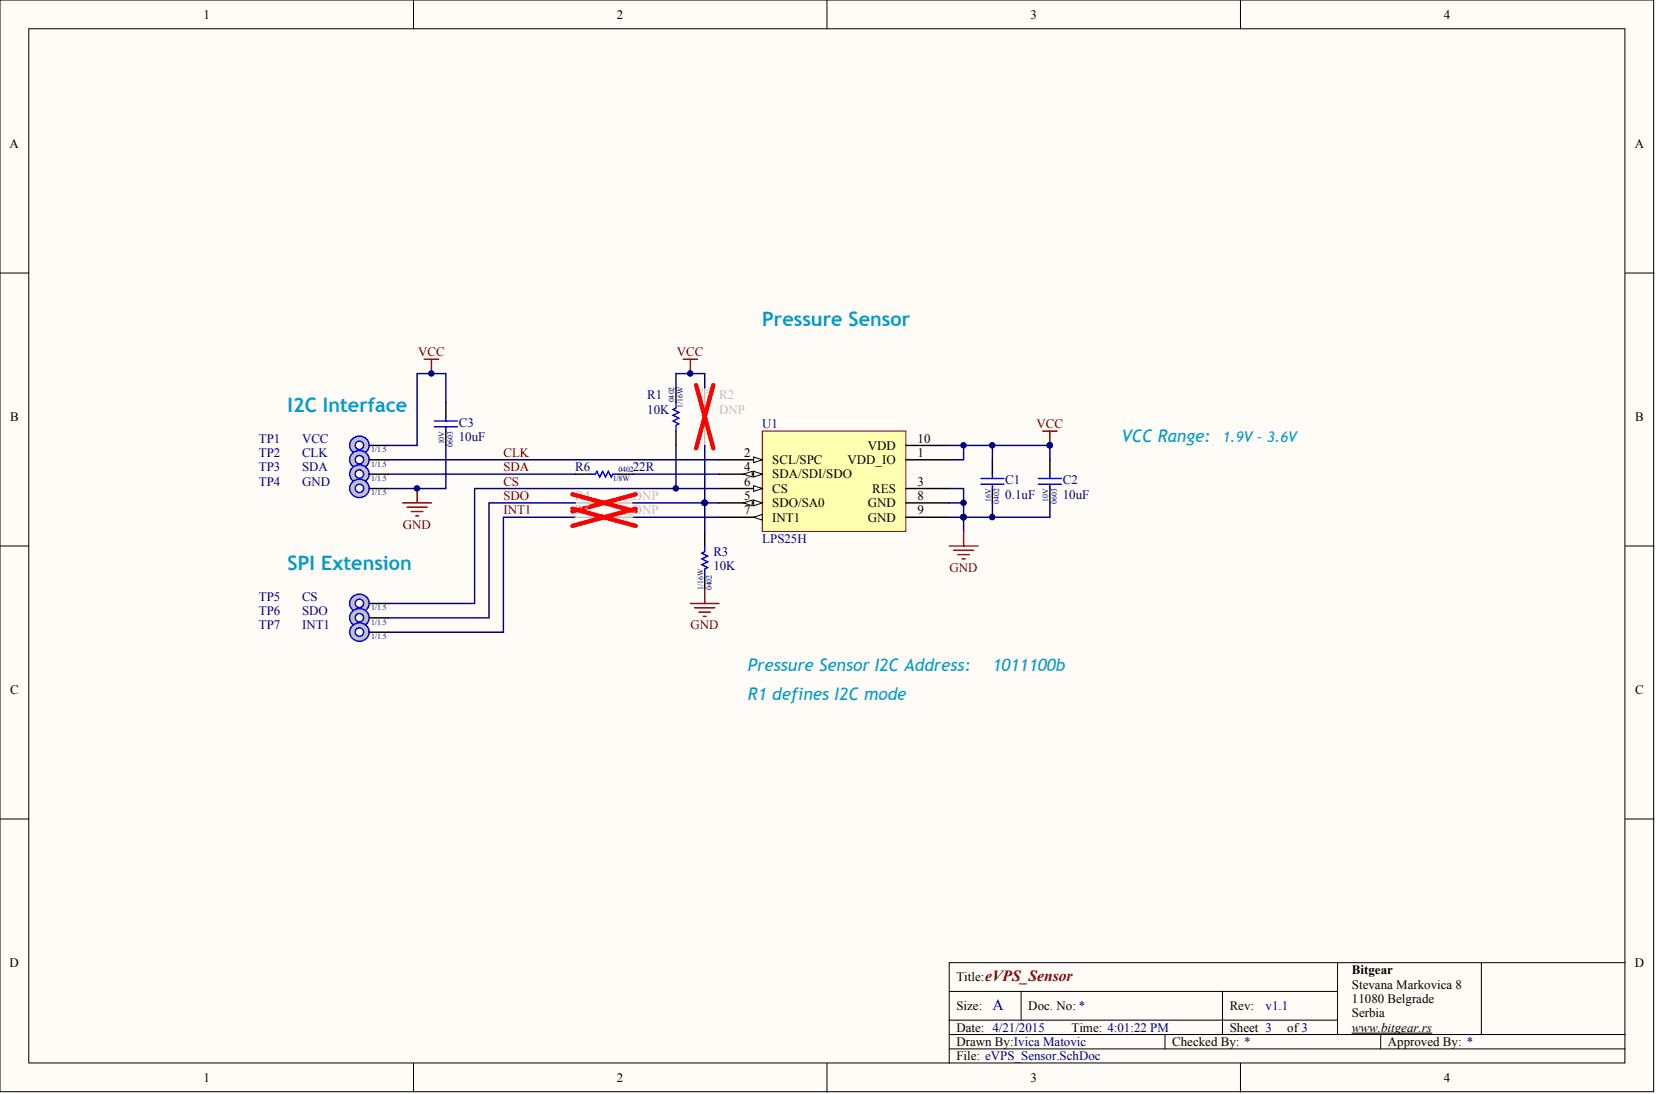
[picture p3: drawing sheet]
<svg xmlns="http://www.w3.org/2000/svg" width="292mm" height="193mm" viewBox="0 0 292 193" stroke-linecap="round" stroke-linejoin="round" font-family="sans-serif">
<g fill="#fffcf8" stroke="#000" stroke-width=".18">
<path d="M0 0h291.7v192.6h-291.7z"/>
<path d="M5.1 5.1h281.5v182.4h-281.5z"/>
</g>
<g fill="none" stroke="#000" stroke-width=".18">
<path d="M72.9 0v5.1M145.9 0v5.1M218.8 0v5.1M0 48.2h5.1M286.7 48.2h5M0 96.3h5.1M286.7 96.3h5M0 144.5h5.1M286.7 144.5h5M167.4 174.9h68.5M167.4 179.9h68.5M180.1 174.9v5"/>
<path d="M215.6 174.9v7.6M235.9 169.8v12.7M261.3 169.8h-93.9v17.7M286.7 169.8h-25.4v12.7M72.9 187.5v5.1M145.9 187.5v5.1M167.4 182.5h119.3M167.4 185h119.3M205.5 182.5v2.5M218.8 187.5v5.1M238.5 182.2h14.1M243.5 182.5v2.5"/>
</g>
<path d="M134.5 76h25.3v17.7h-25.3z" fill="#ffffb0" stroke="#800000" stroke-width=".18"/>
<path d="M126.8 81.1h7.7M159.8 81.1h7.6" fill="none" stroke="#000" stroke-width=".25"/>
<path d="M132.9 80.6l1.6 .5-1.6 .5z" fill="#fffcf8" stroke="#000" stroke-width=".18"/>
<path d="M126.8 83.6h7.7M159.8 86.2h7.6" fill="none" stroke="#000" stroke-width=".25"/>
<g fill="#fffcf8" stroke="#000" stroke-width=".18">
<path d="M132.9 83.1l1.6 .5-1.6 .5z"/>
<path d="M131.2 83.6l1.5-.5v1z"/>
</g>
<path d="M126.8 88.7h7.7" fill="none" stroke="#000" stroke-width=".25"/>
<g fill="#fffcf8" stroke="#000" stroke-width=".18">
<path d="M132.9 88.2l1.6 .5-1.6 .5z"/>
<path d="M131.2 88.7l1.5-.5v1z"/>
</g>
<path d="M126.8 86.2h7.7" fill="none" stroke="#000" stroke-width=".25"/>
<path d="M132.9 85.7l1.6 .5-1.6 .5z" fill="#fffcf8" stroke="#000" stroke-width=".18"/>
<path d="M126.8 91.2h7.7" fill="none" stroke="#000" stroke-width=".25"/>
<path d="M132.9 91.2l1.6-.5v1z" fill="#fffcf8" stroke="#000" stroke-width=".18"/>
<path d="M63.4 78.6h5.1M119.2 68.4v2.6M119.2 76v2.6M159.8 78.6h7.6M124.3 93.8v2.5M159.8 88.7h7.6M159.8 91.2h7.6M175 81.1v2.5M175 86.2v2.5M185.2 81.1v2.5M185.2 86.2v2.5M124.3 101.4v2.5" fill="none" stroke="#000" stroke-width=".25"/>
<g fill="none" stroke="#800000" stroke-width=".25">
<path d="M120.5 63.4h2.5M121.8 63.4v2.5M183.9 76h2.6M185.2 76v2.6M167.4 96.3h5.1M168.2 97.1h3.5M169 97.8h2M169.7 98.6h.5M170 93.8v2.5M121.8 106.4h5M122.5 107.2h3.6M123.3 108h2"/>
<path d="M124.1 108.7h.5M124.3 103.9v2.5"/>
</g>
<g fill="#000080" stroke="#000080" stroke-width=".18">
<circle cx="185.2" cy="78.5" r=".48"/>
<circle cx="169.9" cy="78.5" r=".48"/>
<circle cx="169.9" cy="88.7" r=".48"/>
<circle cx="169.9" cy="91.2" r=".48"/>
<circle cx="175" cy="91.2" r=".48"/>
<circle cx="175" cy="78.5" r=".48"/>
<circle cx="119.2" cy="86.1" r=".48"/>
<circle cx="124.3" cy="88.7" r=".48"/>
<circle cx="121.7" cy="65.9" r=".48"/>
</g>
<path d="M119.2 65.9h5.1v2.5M119.2 78.6v7.6M124.3 78.6v15.2M167.4 78.6h17.8v2.5M170 78.6v2.5h-2.6M175 78.6v2.5M68.5 81.1h58.3M124.3 88.7h2.5M167.4 86.2h2.6v7.6M167.4 88.7h2.6M175 88.7v2.5M185.2 88.7v2.5h-17.8" fill="none" stroke="#000080" stroke-width=".25"/>
<path d="M119.2 71v1l-.5 .2 1 .5-1 .5 1 .6-1 .5 1 .5-.5 .2v1M124.3 96.3v1l-.5 .3 1 .5-1 .5 1 .5-1 .5 1 .5-.5 .3v1M173 85.4h4.1M173 84.4h4.1M175 83.6v.8M175 85.4v.8M183.2 85.4h4M183.2 84.4h4M185.2 83.6v.8M185.2 85.4v.8" fill="none" stroke="#00f" stroke-width=".25"/>
<path d="M124.3 68.4v3.6l-.5 .2 1 .5-1 .5 1 .6-1 .5 1 .5-.5 .2v3.6" fill="none" stroke="#bfbebc" stroke-width=".25"/>
<path d="M122.8 67.9l3 11.2M125.8 67.9l-3 11.2" fill="none" stroke="#f00" stroke-width=".76"/>
<path d="M62.2 77.4a1.7 1.7 0 0 1 2.4-.1 1.7 1.7 0 0 1 0 2.5 1.7 1.7 0 0 1-2.4-.1 1.55 1.55 0 0 1 0-2.3z" fill="#c0c0c0" stroke="#00f" stroke-width=".25"/>
<circle cx="63.4" cy="78.5" r=".74" fill="#fff" stroke="#00f" stroke-width=".25"/>
<path d="M63.4 81.1h5.1" fill="none" stroke="#000" stroke-width=".25"/>
<path d="M62.2 79.9a1.7 1.7 0 0 1 2.4 0 1.7 1.7 0 0 1 0 2.4 1.7 1.7 0 0 1-2.4-.1 1.55 1.55 0 0 1 0-2.3z" fill="#c0c0c0" stroke="#00f" stroke-width=".25"/>
<circle cx="63.4" cy="81.1" r=".74" fill="#fff" stroke="#00f" stroke-width=".25"/>
<path d="M63.4 83.6h5.1" fill="none" stroke="#000" stroke-width=".25"/>
<path d="M62.2 82.5a1.7 1.7 0 0 1 2.4-.1 1.7 1.7 0 0 1 0 2.4 1.7 1.7 0 0 1-2.4 0 1.55 1.55 0 0 1 0-2.3z" fill="#c0c0c0" stroke="#00f" stroke-width=".25"/>
<circle cx="63.4" cy="83.6" r=".74" fill="#fff" stroke="#00f" stroke-width=".25"/>
<path d="M63.4 86.2h5.1" fill="none" stroke="#000" stroke-width=".25"/>
<path d="M62.2 85a1.7 1.7 0 0 1 2.4-.1 1.7 1.7 0 0 1 0 2.5 1.7 1.7 0 0 1-2.4-.1 1.55 1.55 0 0 1 0-2.3z" fill="#c0c0c0" stroke="#00f" stroke-width=".25"/>
<circle cx="63.4" cy="86.1" r=".74" fill="#fff" stroke="#00f" stroke-width=".25"/>
<path d="M74.8 63.4h2.6M76.1 63.4v2.5M71 88.7h5.1M71.8 89.5h3.5M72.6 90.2h2M73.3 91h.5M73.6 86.2v2.5" fill="none" stroke="#800000" stroke-width=".25"/>
<g fill="#000080" stroke="#000080" stroke-width=".18">
<circle cx="73.5" cy="86.1" r=".48"/>
<circle cx="76.1" cy="65.9" r=".48"/>
</g>
<path d="M78.6 71v2.5M78.6 76v2.6M63.4 106.4h5.1" fill="none" stroke="#000" stroke-width=".25"/>
<path d="M76.6 75.3h4.1M76.6 74.3h4.1M78.6 73.5v.8M78.6 75.3v.7" fill="none" stroke="#00f" stroke-width=".25"/>
<path d="M78.6 71v-5.1h-5v12.7h-5.1M78.6 78.6v7.6h-10.1" fill="none" stroke="#000080" stroke-width=".25"/>
<path d="M62.2 105.3a1.7 1.7 0 0 1 2.4-.1 1.7 1.7 0 0 1 0 2.4 1.7 1.7 0 0 1-2.4 0 1.55 1.55 0 0 1 0-2.3z" fill="#c0c0c0" stroke="#00f" stroke-width=".25"/>
<circle cx="63.4" cy="106.4" r=".74" fill="#fff" stroke="#00f" stroke-width=".25"/>
<path d="M63.4 109h5.1" fill="none" stroke="#000" stroke-width=".25"/>
<path d="M62.2 107.8a1.7 1.7 0 0 1 2.4-.1 1.7 1.7 0 0 1 0 2.5 1.7 1.7 0 0 1-2.4-.1 1.55 1.55 0 0 1 0-2.3z" fill="#c0c0c0" stroke="#00f" stroke-width=".25"/>
<circle cx="63.4" cy="109" r=".74" fill="#fff" stroke="#00f" stroke-width=".25"/>
<path d="M63.4 111.5h5.1" fill="none" stroke="#000" stroke-width=".25"/>
<path d="M62.2 110.3a1.7 1.7 0 0 1 2.4 0 1.7 1.7 0 0 1 0 2.4 1.7 1.7 0 0 1-2.4-.1 1.55 1.55 0 0 1 0-2.3z" fill="#c0c0c0" stroke="#00f" stroke-width=".25"/>
<circle cx="63.4" cy="111.5" r=".74" fill="#fff" stroke="#00f" stroke-width=".25"/>
<path d="M119.2 65.9v2.5M68.5 83.6h33M101.5 88.7h-15.2v20.3h-17.8M101.5 91.2h-12.7v20.3h-20.3M111.6 88.7h12.7M111.6 91.2h15.2M111.6 83.6h15.2M126.8 86.2h-43.1v20.2h-15.2" fill="none" stroke="#000080" stroke-width=".25"/>
<path d="M101.5 88.7h3.5l.3-.5 .5 1 .5-1 .5 1 .5-1 .5 1 .3-.5h3.5M101.5 91.2h3.5l.3-.5 .5 1 .5-1 .5 1 .5-1 .5 1 .3-.5h3.5" fill="none" stroke="#bfbebc" stroke-width=".25"/>
<path d="M101 87.2l11.1 3M101 89.7l11.1 3.1M112.1 87.2l-11.1 3M112.1 89.7l-11.1 3.1" fill="none" stroke="#f00" stroke-width=".76"/>
<circle cx="124.3" cy="88.7" r=".48" fill="#000080" stroke="#000080" stroke-width=".18"/>
<path d="M101.5 83.6h2.5M109.1 83.6h2.5" fill="none" stroke="#000" stroke-width=".25"/>
<path d="M104 83.6h1l.3-.5 .5 1 .5-1 .5 1 .5-1 .5 1 .3-.5h1" fill="none" stroke="#00f" stroke-width=".25"/>
<g font-size="3.5" fill="#009cca">
<text x="134.5" y="57.5">Pressure Sensor</text>
<text x="50.7" y="72.7">I2C Interface</text>
<text x="50.7" y="100.6">SPI Extension</text>
</g>
<g font-size="3" fill="#009cca">
<text x="197.9" y="77.9">VCC Range:</text>
<text x="131.9" y="118.4">Pressure Sensor I2C Address:</text>
<text x="175" y="118.4">1011100b</text>
<text x="131.9" y="123.5">R1 defines I2C mode</text>
</g>
<text font-size="2.7" fill="#800000" x="173.8" y="173">eVPS_Sensor</text>
<text font-size="2.7" fill="#000080" x="175" y="178.1">A</text>
<text font-size="2.6" fill="#009cca" x="215.6" y="78">1.9V - 3.6V</text>
<g font-size="2.3">
<text x="35.9" y="3.3">1</text>
<text x="108.8" y="3.3">2</text>
<text x="181.8" y="3.3">3</text>
<text x="254.7" y="3.3">4</text>
<text x="1.7" y="26.1">A</text>
<text x="288.4" y="26.1">A</text>
<text x="1.8" y="74.3">B</text>
<text x="288.4" y="74.3">B</text>
<text x="131.3" y="80.6">2</text>
<text x="131.3" y="83.1">4</text>
<text x="136.2" y="81.9">SCL/SPC</text>
<text x="149.5" y="81.9">VDD_IO</text>
<text x="153.1" y="79.3">VDD</text>
<text x="161.9" y="80.6">1</text>
<text x="161.9" y="78.1">10</text>
<text x="131.3" y="88.2">5</text>
<text x="131.3" y="85.7">6</text>
<text x="136.2" y="84.4">SDA/SDI/SDO</text>
<text x="136.2" y="89.5">SDO/SA0</text>
<text x="136.2" y="86.9">CS</text>
<text x="153.1" y="89.5">GND</text>
<text x="153.9" y="86.9">RES</text>
<text x="161.9" y="85.7">3</text>
<text x="161.9" y="88.2">8</text>
<text x="131.3" y="90.7">7</text>
<text x="136.2" y="92">INT1</text>
<text x="153.1" y="92">GND</text>
<text x="161.9" y="90.7">9</text>
<text x="1.8" y="122.4">C</text>
<text x="288.4" y="122.4">C</text>
<text x="1.7" y="170.6">D</text>
<text x="168.7" y="173.1">Title:</text>
<text x="238.5" y="171.8">Bitgear</text>
<text x="288.4" y="170.6">D</text>
<text x="168.7" y="178.2">Size:</text>
<text x="181.4" y="178.2">Doc. No: *</text>
<text x="216.9" y="178.2">Rev:</text>
<text x="238.5" y="174.4">Stevana Markovica 8</text>
<text x="238.5" y="176.9">11080 Belgrade</text>
<text x="238.5" y="179.4">Serbia</text>
<text x="168.7" y="182">Date: 4/21/2015</text>
<text x="168.7" y="184.5">Drawn By:Ivica Matovic</text>
<text x="189" y="182">Time: 4:01:22 PM</text>
<text x="206.8" y="184.5">Checked By: *</text>
<text x="216.9" y="182">Sheet 3</text>
<text x="227" y="182">of 3</text>
<text x="238.5" y="182">www.bitgear.rs</text>
<text x="244.8" y="184.5">Approved By: *</text>
<text x="35.9" y="190.8">1</text>
<text x="108.8" y="190.8">2</text>
<text x="168.7" y="187">File: eVPS_Sensor.SchDoc</text>
<text x="181.8" y="190.8">3</text>
<text x="254.7" y="190.8">4</text>
</g>
<g font-size="2.3" fill="#800000">
<text x="73.7" y="62.9">VCC</text>
<text x="119.4" y="62.9">VCC</text>
<text x="182.8" y="75.5">VCC</text>
<text x="88.8" y="80.6">CLK</text>
<text x="88.8" y="83.1">SDA</text>
<text x="88.8" y="88.2">SDO</text>
<text x="88.8" y="85.7">CS</text>
<text x="71.1" y="93.3">GND</text>
<text x="88.8" y="90.7">INT1</text>
<text x="167.5" y="100.9">GND</text>
<text x="121.8" y="111">GND</text>
</g>
<g font-size="2.3" fill="#000080">
<text x="114.2" y="70.5">R1</text>
<text x="80.9" y="75.3">C3</text>
<text x="80.9" y="77.8">10uF</text>
<text x="114.2" y="73">10K</text>
<text x="134.5" y="75.5">U1</text>
<text x="45.7" y="78.1">TP1</text>
<text x="45.7" y="80.6">TP2</text>
<text x="45.7" y="83.1">TP3</text>
<text x="53.3" y="78.1">VCC</text>
<text x="53.3" y="80.6">CLK</text>
<text x="53.3" y="83.1">SDA</text>
<text x="101.5" y="83.1">R6</text>
<text x="111.6" y="83.1">22R</text>
<text x="45.7" y="85.7">TP4</text>
<text x="53.3" y="85.7">GND</text>
<text x="177.3" y="85.4">C1</text>
<text x="177.3" y="87.9">0.1uF</text>
<text x="187.5" y="85.4">C2</text>
<text x="187.5" y="87.9">10uF</text>
<text x="134.5" y="95.8">LPS25H</text>
<text x="125.8" y="98.1">R3</text>
<text x="125.8" y="100.6">10K</text>
<text x="45.7" y="105.9">TP5</text>
<text x="53.3" y="105.9">CS</text>
<text x="45.7" y="108.5">TP6</text>
<text x="45.7" y="111">TP7</text>
<text x="53.3" y="108.5">SDO</text>
<text x="53.3" y="111">INT1</text>
<text x="223.2" y="178.2">v1.1</text>
</g>
<g font-size="2.3" fill="#bfbebc">
<text x="126.8" y="70.5">R2</text>
<text x="126.8" y="73">DNP</text>
<text x="101.5" y="88.2">R4</text>
<text x="111.6" y="88.2">DNP</text>
<text x="101.5" y="90.7">R5</text>
<text x="111.6" y="90.7">DNP</text>
</g>
<g font-size="1.4" fill="#000080">
<text x="118.9" y="71" transform="rotate(-90 118.9 71)">0402</text>
<text x="120.5" y="72" transform="rotate(-90 120.5 72)">1/16W</text>
<text x="65.5" y="79.8">1/1.5</text>
<text x="65.5" y="82.3">1/1.5</text>
<text x="78.3" y="78.4" transform="rotate(-90 78.3 78.4)">10V</text>
<text x="79.9" y="78.8" transform="rotate(-90 79.9 78.8)">0603</text>
<text x="109.1" y="83.3">0402</text>
<text x="65.5" y="84.9">1/1.5</text>
<text x="65.5" y="87.4">1/1.5</text>
<text x="108.1" y="84.9">1/8W</text>
<text x="174.7" y="88.5" transform="rotate(-90 174.7 88.5)">16V</text>
<text x="176.3" y="88.9" transform="rotate(-90 176.3 88.9)">0402</text>
<text x="184.9" y="88.5" transform="rotate(-90 184.9 88.5)">10V</text>
<text x="186.4" y="88.9" transform="rotate(-90 186.4 88.9)">0603</text>
<text x="65.5" y="107.7">1/1.5</text>
<text x="124" y="104.1" transform="rotate(-90 124 104.1)">1/16W</text>
<text x="125.5" y="104.1" transform="rotate(-90 125.5 104.1)">0402</text>
<text x="65.5" y="110.2">1/1.5</text>
<text x="65.5" y="112.7">1/1.5</text>
</g>
<g font-size="1.4" fill="#bfbebc">
<text x="124" y="71" transform="rotate(-90 124 71)">0402</text>
<text x="125.5" y="72" transform="rotate(-90 125.5 72)">1/16W</text>
<text x="108.1" y="89.9">1/8W</text>
<text x="109.1" y="88.4">0402</text>
<text x="108.1" y="92.5">1/8W</text>
<text x="109.1" y="90.9">0402</text>
</g>
</svg>
